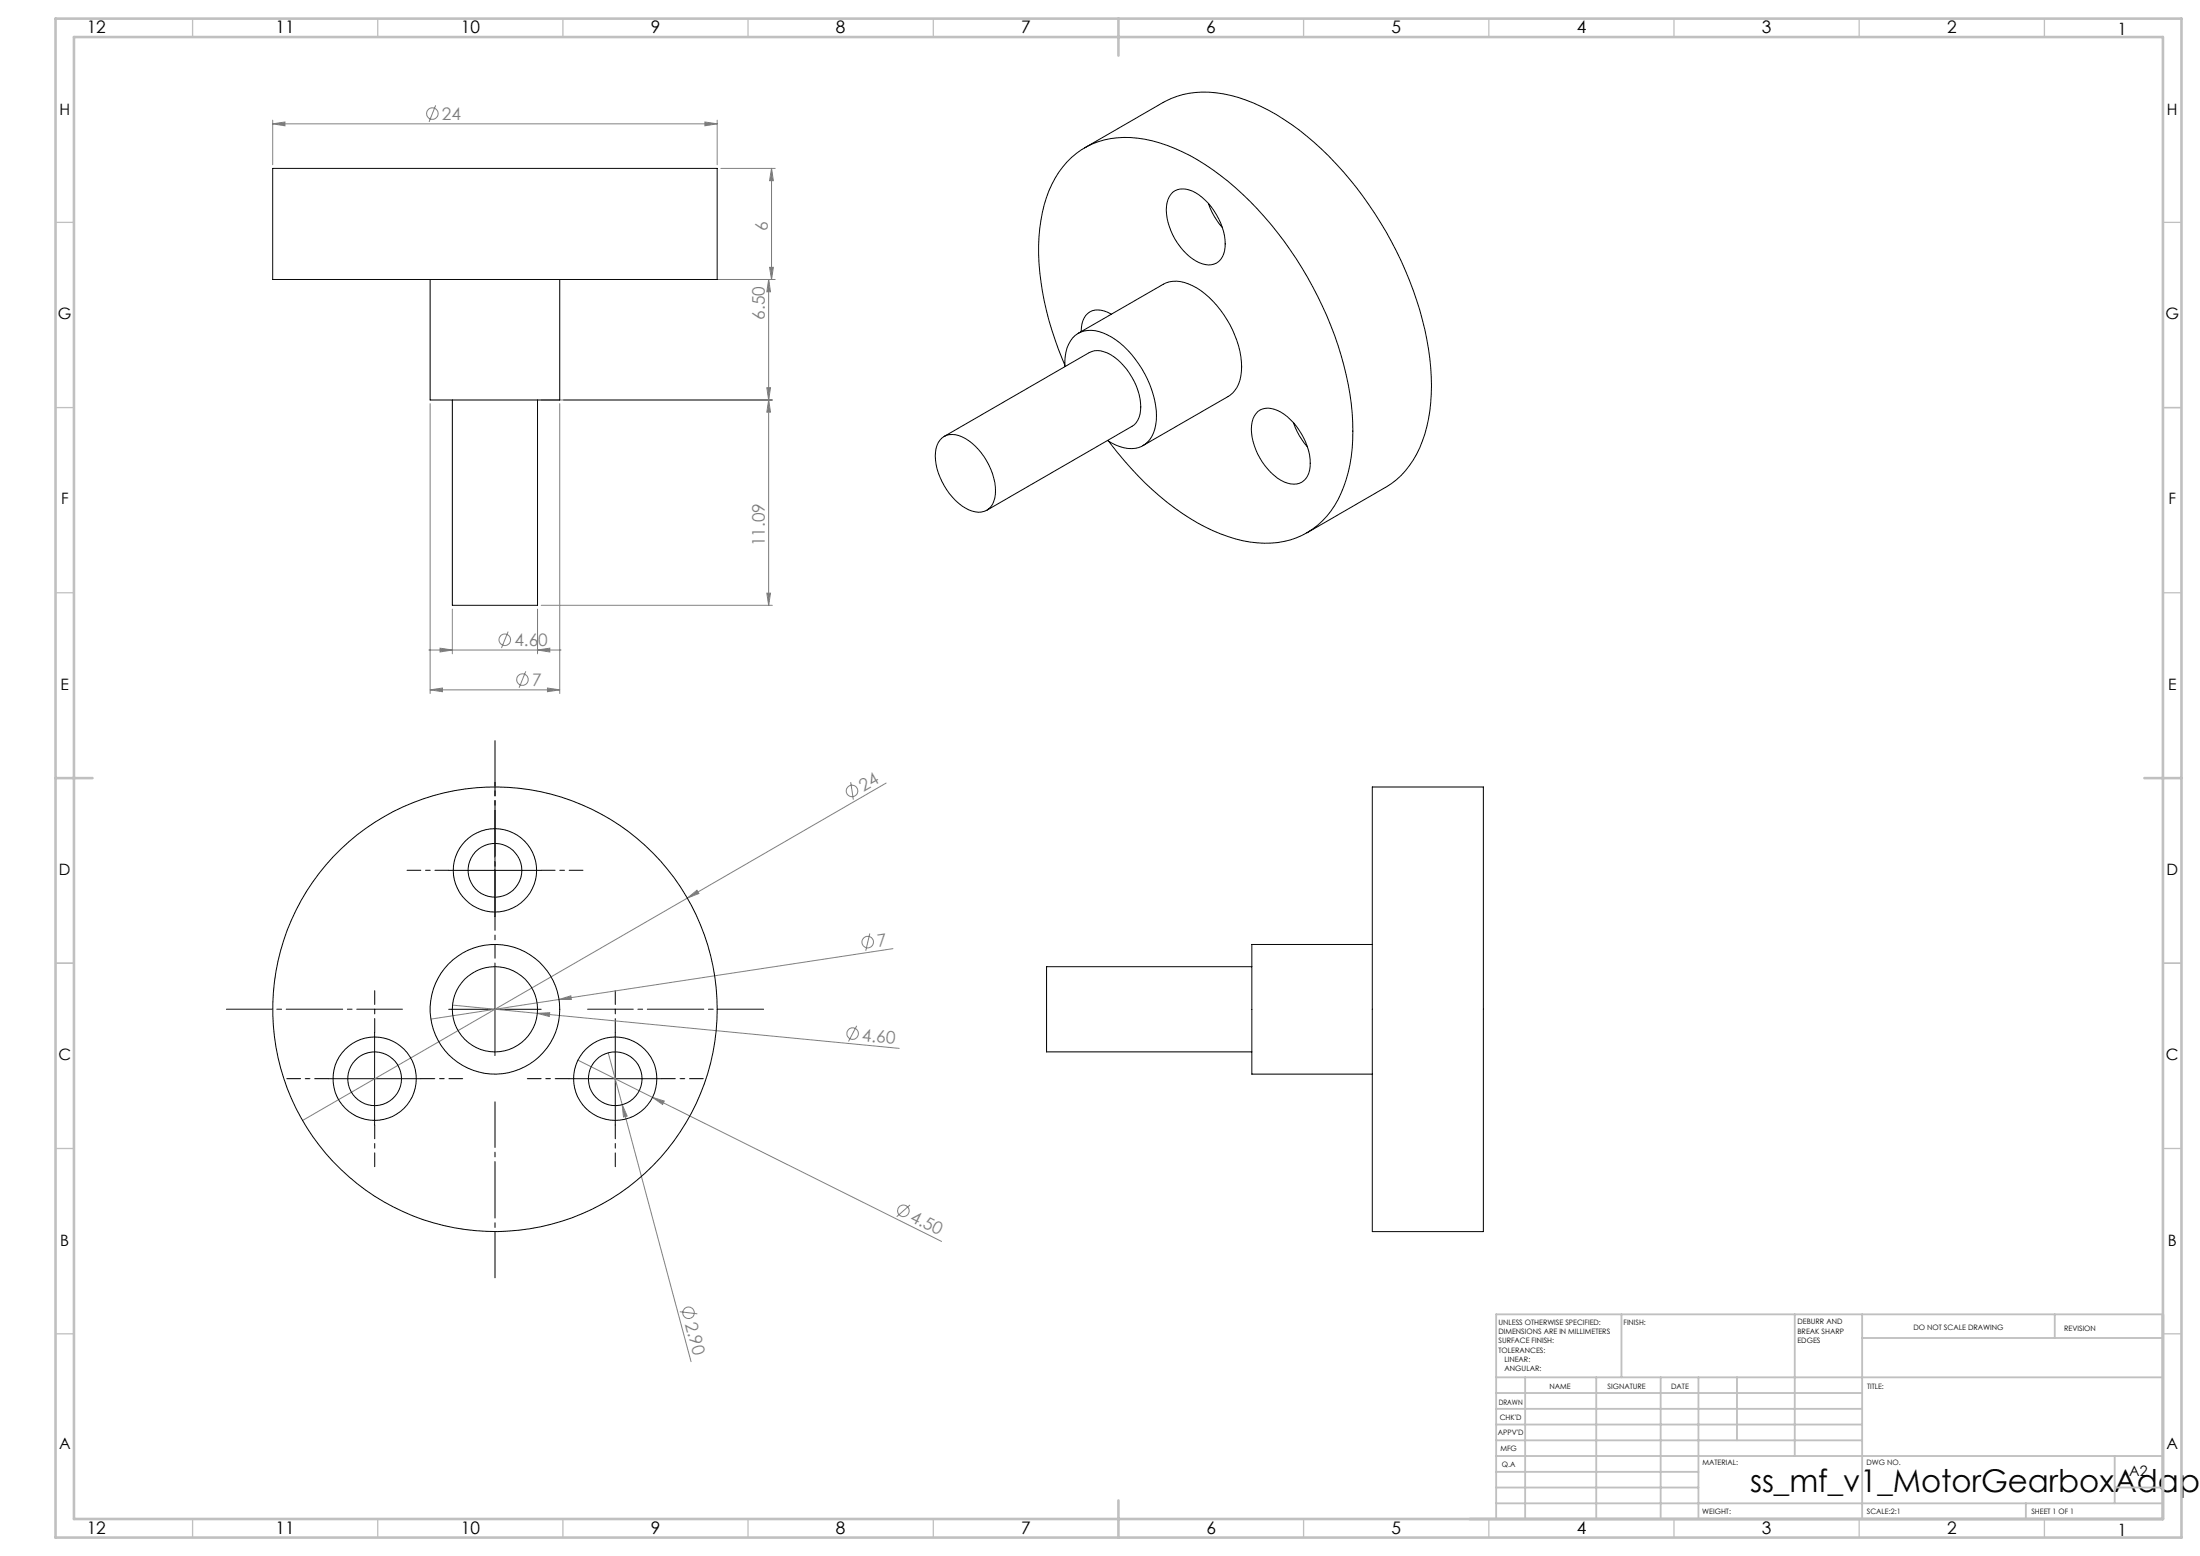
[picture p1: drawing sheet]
<svg xmlns="http://www.w3.org/2000/svg" width="594mm" height="420mm" viewBox="0 0 594 420" stroke-linecap="round" stroke-linejoin="round" font-family="sans-serif">
<g fill="none" stroke="#808080" stroke-width=".27">
<path d="M73.6 33.4l3.3-.5v1.1zM73.6 32.4v12.1M73.6 33.4h120M117.6 28.5l-1.7 4.4M190.3 32.9l3.3 .5-3.3 .6zM193.6 32.4v12.1M194.6 45.5h14.7M208.3 45.5l.5 3.3h-1zM208.3 45.5v29.9M152.1 75.4h57.2M207.5 75.4l.5 3.4h-1zM207.5 75.4v88"/>
<path d="M207.8 72.2h1l-.5 3.2zM116.1 109v78.2M146.1 108h62.4M151.1 109v78.2M207 104.7h1l-.5 3.3zM207.5 108l.5 3.2h-1zM115.8 175.5h35.7M118.8 175l3.3 .5-3.3 .5zM122.1 164.4v12.1M137.2 170.5l-1.8 4.4M145.1 175.5l3.3-.5v1zM145.1 164.4v12.1"/>
<path d="M146.1 163.4h62.4M207 160.1h1l-.5 3.3zM116.1 186.2l3.4-.5v1zM116.1 186.2h35M142 181.2l-1.8 4.4M147.8 185.7l3.3 .5-3.3 .5zM229.7 211.1l.7 4.7M239.3 211.4l-53.7 31M185.6 242.4l2.6-2.1 .5 .9zM185.6 242.4l-103.9 60.1M234.8 252l-1 4.6M241.1 256.1l-90.2 13.7"/>
<path d="M122.2 271.3l22.9 2.2M145.1 273.5l3.3-.2-.1 1.1zM145.1 273.5l97.7 9.5M150.9 269.8l3.2-1 .2 1zM150.9 269.8l-34.6 5.3M231.3 276.9l-2.2 4.2M156 286.2l20.2 10M164.2 284.2l3.8 14M168 298.2l1.3 3.1-1 .2zM168 298.2l18.6 69.3M176.2 296.2l3.2 1-.5 .9zM176.2 296.2l78 38.9"/>
<path d="M245.7 325.2l-3.6 3.2M183.6 354.1l4.7 .5"/>
<circle cx="116.7" cy="30.7" r="1.55"/>
<circle cx="136.3" cy="172.7" r="1.55"/>
<circle cx="141.1" cy="183.4" r="1.56"/>
<circle cx="230.1" cy="213.5" r="1.55"/>
<circle cx="234.3" cy="254.3" r="1.57"/>
<circle cx="230.2" cy="279" r="1.56"/>
<circle cx="243.9" cy="326.8" r="1.55"/>
<circle cx="185.9" cy="354.4" r="1.56"/>
</g>
<path d="M121.1 234.9h-11.2M133.7 222.4v-11.2M146.1 234.9h11.3M133.7 247.4v11.3M101.2 278.7v-11.3M166.1 278.7v-11.3M88.7 291.2h-11.3M113.7 291.2h11.2M153.6 291.2h-11.2M178.6 291.2h11.3M101.2 303.7v11.2M166.1 303.7v11.2" fill="none" stroke="#000" stroke-width=".27" stroke-dasharray="15.2 1.3 1.3 1.3" stroke-dashoffset="11.5"/>
<path d="M133.7 247.4v-47.5M108.7 272.4h-47.6M158.6 272.4h47.6M133.7 297.4v47.5" fill="none" stroke="#000" stroke-width=".27" stroke-dasharray="15.2 1.3 1.3 1.3" stroke-dashoffset="2.9"/>
<path d="M121.1 234.9h25M133.6 222.4v25M133.6 259.9v25M101.1 278.7v25M121.1 272.4h25M166.1 278.7v25M88.7 291.2h25M153.6 291.2h25" fill="none" stroke="#000" stroke-width=".27"/>
<g fill="none" stroke="#c0c0c0" stroke-width=".35">
<path d="M52 5v5M102 5v5M152 5v5M202 5v5M252 5v5M352 5v5M402 5v5M452 5v5M502 5v5M552 5v5M15 60h5M584 60h5"/>
<path d="M15 110h5M584 110h5M15 160h5M584 160h5M15 260h5M584 260h5M15 310h5M584 310h5M15 360h5M584 360h5M52 410v5M102 410v5"/>
<path d="M152 410v5M202 410v5M252 410v5M352 410v5M402 410v5M452 410v5M502 410v5M552 410v5"/>
</g>
<g fill="none" stroke="#c0c0c0" stroke-width=".5">
<path d="M437.8 354.8v17M484.6 354.8v38.2M502.8 354.8v55.2M554.8 354.8v6.4M584 354.8h-180v55.2M404 371.8h180M404 376h98.8M411.8 371.8v38.2M431 371.8v38.2M448.4 371.8v38.2M458.6 371.8v38.2M469 371.8v17"/>
<path d="M502.8 361.2h81.2M404 388.8h98.8M404 384.5h98.8M404 380.3h98.8M404 397.3h54.6M404 393h180M571 393v12.8M404 405.8h180M404 401.5h54.6M547 405.8v4.2M571 401.5h13"/>
</g>
<path d="M15 5h574v410h-574zM20 10h564v400h-564zM302 5v10M15 210h10M579 210h10M302 405v10" fill="none" stroke="#c0c0c0" stroke-width=".7"/>
<g fill="#808080">
<path d="M150.9 269.8l3.2-1 .2 1z"/>
<path d="M185.6 242.4l2.6-2.1 .5 .9z"/>
<path d="M168 298.2l1.3 3.1-1 .2z"/>
<path d="M176.2 296.2l3.2 1-.5 .9z"/>
<path d="M145.1 273.5l3.3-.2-.1 1.1z"/>
<path d="M190.3 32.9l3.3 .5-3.3 .6zM73.6 33.4l3.3-.5v1.1zM145.1 175.5l3.3-.5v1zM118.8 175l3.3 .5-3.3 .5zM147.8 185.7l3.3 .5-3.3 .5zM116.1 186.2l3.4-.5v1z"/>
<path d="M207.8 72.2h1l-.5 3.2zM208.3 45.5l.5 3.3h-1zM207 104.7h1l-.5 3.3zM207.5 75.4l.5 3.4h-1zM207 160.1h1l-.5 3.3zM207.5 108l.5 3.2h-1z"/>
</g>
<g fill="none" stroke="#000" stroke-width=".27">
<path d="M292.8 39.9l21.3-12.3a25.3 25.3 0 0 1 20.2-1.3 64.9 64.9 0 0 1 28.2 19.9 97.2 97.2 0 0 1 23.5 50.5 47.3 47.3 0 0 1-2.7 24.2 22.5 22.5 0 0 1-9.2 10.7l-21.3 12.2M73.6 45.5h120v29.9h-120zM316.6 51.9a5.4 5.4 0 0 1 6.3 .2 17.5 17.5 0 0 1 7.9 14.7 4.6 4.6 0 0 1-7.1 4.1 16.9 16.9 0 0 1-8.7-15.2 5.9 5.9 0 0 1 1.6-3.8zM326.3 54.9a19.5 19.5 0 0 0 3.7 6.5M116.1 75.4v32.6h35v-32.6M287.5 98.5a77.5 77.5 0 0 1-7-34.6 32.7 32.7 0 0 1 7.5-20.1 22 22 0 0 1 21.1-6.2 52.4 52.4 0 0 1 24.5 13.1 98.2 98.2 0 0 1 31.2 58.3 46.7 46.7 0 0 1-2.7 24.1 21.8 21.8 0 0 1-24.6 13.2 51.1 51.1 0 0 1-24.4-12.4 92.3 92.3 0 0 1-13.7-14.8M287.5 99a9.4 9.4 0 0 1 3.5-9 8.2 8.2 0 0 1 8 .4 26.1 26.1 0 0 1 12 14.9 16.1 16.1 0 0 1 0 12.5 6.6 6.6 0 0 1-8.6 2.8l-3.4-1.7M291.1 90l23-13.3a8.2 8.2 0 0 1 7.9 .4 27.2 27.2 0 0 1 13.2 21.9 8.8 8.8 0 0 1-3.6 8l-23 13.3M300 84.8a5.1 5.1 0 0 0-6.8 .3 7.1 7.1 0 0 0-1.3 4.4M122.1 108v55.4h23v-55.4M254.3 118.2a5.4 5.4 0 0 1 6.4 .2 17.7 17.7 0 0 1 8 15.1 4.6 4.6 0 0 1-6.2 4.5 16.8 16.8 0 0 1-9.5-11.5 9 9 0 0 1 .8-7.7zM254.9 117.8l39.2-22.6a6.3 6.3 0 0 1 6.7 1.1 17.6 17.6 0 0 1 7.1 14.6 5.2 5.2 0 0 1-2.3 4.2l-39.2 22.6"/>
<path d="M339.6 111.1a5.3 5.3 0 0 1 6.2 .1 17.3 17.3 0 0 1 7.9 14.8 4.6 4.6 0 0 1-7 4.1 17 17 0 0 1-8.8-15.3 5.7 5.7 0 0 1 1.7-3.7zM349.2 114.1a19.2 19.2 0 0 0 3.8 6.5M370.5 212.4h30v120h-30zM370.5 254.9h-32.5v35h32.5M338 260.9h-55.4v23h55.4"/>
<circle cx="133.6" cy="234.9" r="11.2"/>
<circle cx="133.6" cy="234.9" r="7.3"/>
<circle cx="133.6" cy="272.4" r="17.5"/>
<circle cx="133.6" cy="272.4" r="11.5"/>
<circle cx="133.6" cy="272.4" r="60"/>
<circle cx="101.2" cy="291.2" r="11.2"/>
<circle cx="101.2" cy="291.2" r="7.2"/>
<circle cx="166.1" cy="291.2" r="11.2"/>
<circle cx="166.1" cy="291.2" r="7.2"/>
</g>
<text font-size="8.5" x="472.5" y="402.7">ss_mf_v1_MotorGearboxAdapt</text>
<g font-size="4.7">
<text x="23.4" y="9">12</text>
<text x="74.4" y="9">11</text>
<text x="124.4" y="9">10</text>
<text x="175.7" y="9">9</text>
<text x="225.7" y="9">8</text>
<text x="275.7" y="9">7</text>
<text x="325.7" y="9">6</text>
<text x="375.7" y="9">5</text>
<text x="425.7" y="9">4</text>
<text x="475.7" y="9">3</text>
<text x="525.7" y="9">2</text>
<text x="23.4" y="414">12</text>
<text x="74.4" y="414">11</text>
<text x="124.4" y="414">10</text>
<text x="175.7" y="414">9</text>
<text x="225.7" y="414">8</text>
<text x="275.7" y="414">7</text>
<text x="325.7" y="414">6</text>
<text x="375.7" y="414">5</text>
<text x="425.7" y="414">4</text>
<text x="475.7" y="414">3</text>
<text x="525.7" y="414">2</text>
</g>
<g font-size="4.7" fill="#808080">
<text x="119.3" y="32.4">24</text>
<text x="207.3" y="62.4" transform="rotate(-90 207.3 62.4)">6</text>
<text x="206.5" y="86.3" transform="rotate(-90 206.5 86.3)">6.50</text>
<text x="206.5" y="147.5" transform="rotate(-90 206.5 147.5)">11.09</text>
<text x="138.9" y="174.4">4.60</text>
<text x="143.6" y="185.1">7</text>
<text x="233.1" y="213.7" transform="rotate(-30 233.1 213.7)">24</text>
<text x="237.1" y="255.6" transform="rotate(-9 237.1 255.6)">7</text>
<text x="232.6" y="280.9" transform="rotate(6 232.6 280.9)">4.60</text>
<text x="245.5" y="329.5" transform="rotate(26 245.5 329.5)">4.50</text>
<text x="184.9" y="357.3" transform="rotate(75 184.9 357.3)">2.90</text>
</g>
<g font-size="4.6">
<text x="571.7" y="9.5">1</text>
<text x="571.7" y="414.6">1</text>
</g>
<g font-size="4.2">
<text x="16.1" y="31.1">H</text>
<text x="585.1" y="31.1">H</text>
<text x="15.7" y="86.1">G</text>
<text x="584.7" y="86.1">G</text>
<text x="16.5" y="136.1">F</text>
<text x="585.5" y="136.1">F</text>
<text x="16.4" y="186.2">E</text>
<text x="585.4" y="186.2">E</text>
<text x="15.9" y="236.2">D</text>
<text x="584.9" y="236.2">D</text>
<text x="15.8" y="286.1">C</text>
<text x="584.8" y="286.1">C</text>
<text x="16.3" y="336.2">B</text>
<text x="585.3" y="336.2">B</text>
<text x="15.9" y="391.1">A</text>
<text x="584.9" y="391.1">A</text>
</g>
<text font-size="3.9" x="574.9" y="398.5">A2</text>
<g font-size="2">
<text x="404.6" y="357.6">UNLESS OTHERWISE SPECIFIED:</text>
<text x="438.4" y="357.6">FINISH:</text>
<text x="485.3" y="357.5">DEBURR AND</text>
<text x="485.3" y="360">BREAK SHARP</text>
<text x="516.6" y="359">DO NOT SCALE DRAWING</text>
<text x="557.3" y="359.2">REVISION</text>
<text x="404.6" y="360.1">DIMENSIONS ARE IN MILLIMETERS</text>
<text x="404.6" y="362.6">SURFACE FINISH:</text>
<text x="404.6" y="365.1">TOLERANCES:</text>
<text x="485.3" y="362.5">EDGES</text>
<text x="406.2" y="367.6">LINEAR:</text>
<text x="406.2" y="370.1">ANGULAR:</text>
<text x="418.3" y="375">NAME</text>
<text x="434" y="374.9">SIGNATURE</text>
<text x="451.2" y="374.9">DATE</text>
<text x="504.1" y="374.9">TITLE:</text>
<text x="404.6" y="379.1">DRAWN</text>
<text x="404.9" y="383.3">CHK'D</text>
<text x="404.4" y="387.4">APPV'D</text>
<text x="405.1" y="391.8">MFG</text>
<text x="405.5" y="396">Q.A</text>
<text x="459.6" y="395.5">MATERIAL:</text>
<text x="504" y="395.5">DWG NO.</text>
<text x="459.6" y="408.5">WEIGHT:</text>
<text x="504.1" y="408.6">SCALE:2:1</text>
<text x="548.5" y="408.6">SHEET 1 OF 1</text>
</g>
</svg>
